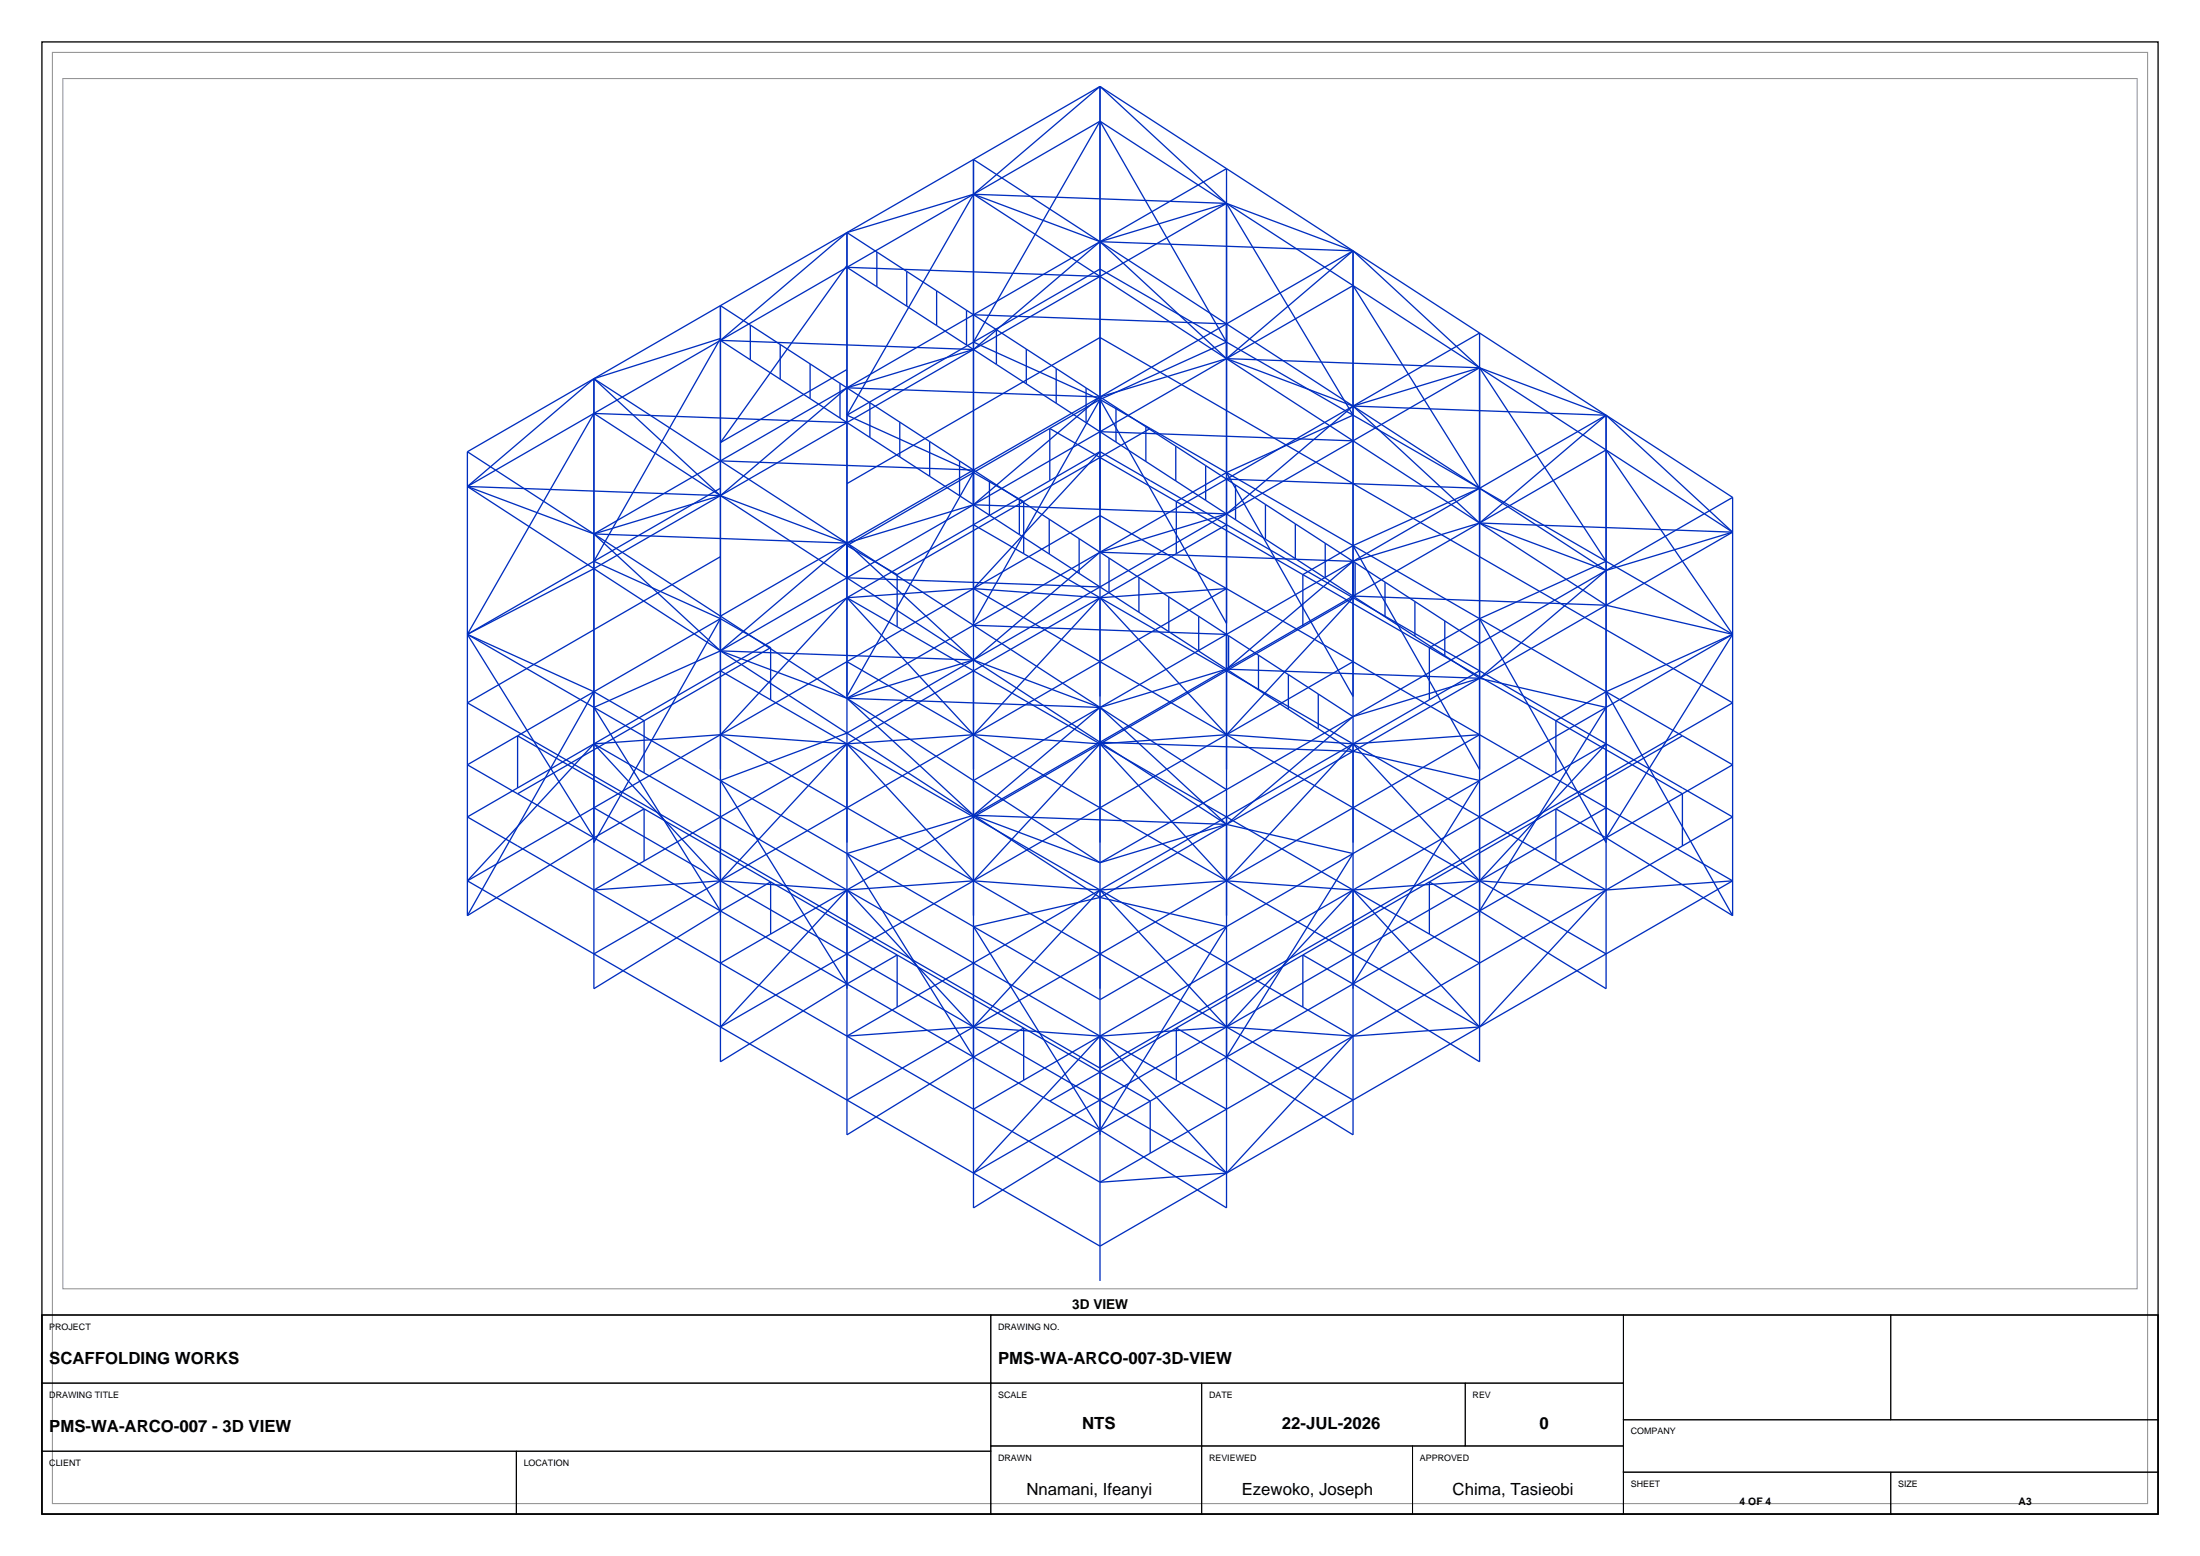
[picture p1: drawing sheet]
<svg xmlns="http://www.w3.org/2000/svg" width="420mm" height="297mm" viewBox="0 0 420 297" stroke-linecap="round" stroke-linejoin="round" font-family="sans-serif">
<path d="M8 8h404v281h-404zM8 251h404v38h-404z" fill="none" stroke="#000" stroke-width=".25"/>
<path d="M10 10h400v277h-400zM12 15h396v231h-396z" fill="none" stroke="#8c8c8c" stroke-width=".19"/>
<g fill="none" stroke="#002ebf" stroke-width=".25">
<path d="M210 16.5v228M210 16.5l-24.2 13.9M210 16.5l120.8 78.4M210 16.5l-24.2 20.6M210 16.5l24.2 22.3M185.8 30.4v200.2l24.2-14.9M185.8 30.4l-24.1 14M185.8 37.1l-24.1 13.9M185.8 37.1l-24.1 42.1M185.8 37.1l120.8 78.4M185.8 30.4l120.8 78.5M185.8 37.1l-24.1 7.3"/>
<path d="M185.8 37.1l24.2 9M185.8 37.1l48.4 1.7M210 23.1l-24.2 14M210 23.1l120.8 78.5M210 23.1l24.2 42.2-24.2 11M210 23.1l-24.2 42.2M234.2 38.8l24.1 40.4M234.2 38.8l-24.2 14M234.2 38.8l-24.2 7.3M234.2 38.8l24.1 9.1M137.5 58.3v144.4l24.2-14.9M137.5 58.3l-24.1 14"/>
<path d="M137.5 58.3l40 26M161.7 44.4v172.2l24.1-14.8M161.7 44.4l-24.2 13.9M161.7 51l-24.2 14M161.7 44.4l120.8 78.4M161.7 51l120.8 78.5M161.7 50.7l-24.2 33.8 24.2-14M161.7 44.4l-24.2 20.6M161.7 51l48.3 1.8M167.4 48.1v6.6M173.1 51.8v6.6M178.8 55.5v6.6"/>
<path d="M184.5 59.2v6.6M210 46.1l24.2-13.9v198.4l-24.2-14.9M210 46.1l-24.2 14M210 52.8l-24.2 13.9M210 46.1l-24.2 20.6M210 46.1l24.2 22.4M210 46.1l48.3 1.8M258.3 47.9v168.7l-24.1-14.8M258.3 47.9l-24.1 13.9M258.3 47.9l-24.1 20.6M258.3 47.9l24.2 22.3M113.4 72.3v116.4l24.1-14.8"/>
<path d="M113.4 72.3l-24.2 13.9M113.4 78.9l-24.2 14M113.4 78.9l-24.2 42.2M113.4 72.3l24.1-7.7-24.1 42.5M113.4 72.3l120.8 78.4M113.4 78.9l120.8 78.5M113.4 72.3l-24.2 20.6M113.4 72.3l24.1 22.3M113.4 78.9l48.3 1.8M137.5 65l-24.1 13.9M137.5 65l120.8 78.4M137.5 65l48.3 1.7"/>
<path d="M143.2 62v6.7M148.9 65.7v6.7M154.7 69.5v6.6M160.4 73.2v6.6M161.7 79.2l24.1 11M161.7 74l-24.2 14M161.7 74l-24.2 20.6M161.7 74l48.3 1.8M166.1 76.9v6.6M185.8 65.3l-24.1 13.9M185.8 65.3l24.2-13.9 48.3 27.8M185.8 65.3l24.2 11"/>
<path d="M185.8 60.1l-24.1 13.9M185.8 66.7l-24.1 14M185.8 66.7l-24.1 7.3M185.8 60.1l48.4 1.7M190.2 62.9v6.7M195.9 66.6v6.7M201.6 70.3v6.7M207.3 74v6.7M210 76.3l-24.2 13.9M210 76.3l24.2 13.9M210 76.3l24.2 42.7M210 76.3l-24.2 42.7"/>
<path d="M210 75.8l-24.2 13.9M210 75.8l-24.2 20.5M213.1 77.7v6.7M234.2 68.5l24.1-14 24.2 38.7M234.2 61.8l-24.2 14M234.2 68.5l-24.2 13.9M234.2 68.5l-24.2 7.3M234.2 68.5l24.1 9M234.2 68.5l48.3 1.7M258.3 79.2l72.5 41.9M258.3 79.2l-24.1 11M258.3 77.5l24.2-13.9v139.1l-24.2-14.9"/>
<path d="M258.3 77.5l-24.1 14M258.3 77.5l-24.1 20.6M258.3 77.5l24.2 22.3M258.3 77.5l48.3 1.8M282.5 70.2l24.1 36.9-24.1 11M282.5 70.2l-24.2 13.9M282.5 70.2l-24.2 7.3M282.5 70.2l24.1 9.1M306.6 79.3v109.4l-24.1-14.8M306.6 79.3l-24.1 13.9M306.6 79.3l-24.1 20.5M306.6 79.3l24.2 22.3"/>
<path d="M89.2 86.2v88.6M89.2 92.9l120.8 78.4M89.2 86.2l120.8 78.5M89.2 92.9l24.2 9M89.2 92.9l48.3 1.7M137.5 93.2l-24.1 13.9M137.5 94.6l-24.1 13.9-24.2 12.6M137.5 88l-24.1 13.9M137.5 94.6l-24.1 7.3M137.5 94.6l24.2 9.1M137.5 88l48.3 1.7M161.7 92.3l48.3-27.9 120.8 69.8-120.8 69.7-120.8-69.7 48.3-27.9"/>
<path d="M161.7 80.7l-24.2 13.9M171.8 80.6v6.6M177.5 84.3l80.8 52.5M177.5 84.3v6.6M183.2 88v6.6M185.8 90.2l-24.1 13.9 9.6 5.6M185.8 90.2l9.6 5.5M185.8 90.2l-24.1 42.7M185.8 89.7l-24.1 14M185.8 96.3l-24.1 14M185.8 96.3l-24.1 7.4M185.8 96.3l48.4 1.8"/>
<path d="M188.9 91.7v6.6M194.6 95.4v6.6M195.4 95.7v10M195.4 95.7l-24.1 14M200.3 99.1v6.6M200.4 91.7v-9.9l120.8 69.7M200.4 91.7l-14.6 8.5M210 86.2l72.5 41.8M210 86.2l-24.2 26.1M210 86.2l-9.6 5.5M210 82.4l-24.2 13.9M210 82.4l48.3 1.7"/>
<path d="M218.8 81.5v6.6M219.6 81.8l-24.2 13.9M224.5 85.2v6.6M230.2 88.9v6.6M234.2 90.2l-9.6 5.5v10M234.2 90.2l96.6 55.8-9.6 5.5M234.2 90.2l24.1 42.7M234.2 91.5l-24.2 13.9M234.2 98.1l-24.2 13.9M234.2 98.1l-24.2 7.3M234.2 91.5l48.3 1.7M235.9 92.6v6.6"/>
<path d="M241.6 96.3v6.6M247.3 100v6.6M258.3 84.1l-24.1 14M282.5 93.2l-24.2 10.9M282.5 99.8l-24.2 14M282.5 99.8l24.1-13.9 24.2 35.2M282.5 93.2l-24.2 13.9M282.5 99.8l24.1 9.1M282.5 99.8l-24.2 7.3M282.5 99.8l48.3 1.8M330.8 94.9v79.9M330.8 94.9l-24.2 14"/>
<path d="M113.4 107.1l-24.2 14M113.4 107.1l24.1 11M113.4 101.9l24.1 22.3M113.4 101.9l48.3 1.8M137.5 118.1l-24.1 13.9M137.5 118.1l9.6 5.5M137.5 118.1l-24.1 42.7M161.7 114.1l-24.2 13.9M161.7 114.1l24.1 13.9M161.7 114.1l-24.2 26.1M161.7 114.1l24.1 26.1M161.7 103.7l-24.2 13.9"/>
<path d="M161.7 110.3l-24.2 13.9M161.7 103.7l-24.2 20.5M161.7 103.7l24.1 22.3M161.7 110.3l48.3 1.7M171.3 109.7v9.9M185.8 112.3l-24.1 14M185.8 112.3l24.2-13.9 120.8 69.7M185.8 112.3l24.2 14M185.8 100.2l-24.1 13.9M185.8 100.2l111.2 64.1M185.8 112.3l-24.1 1.8M185.8 112.3l24.2 1.8"/>
<path d="M185.8 119.3l-24.1 14M185.8 119.3l48.4 1.8M206 102.8v6.6M210 114.1l24.2-1.8-24.2 14M210 114.1l-24.2 13.9M210 114.1l-24.2 26.1M210 114.1l24.2 26.1M210 105.4l-24.2 13.9M210 112l-24.2 14M210 105.4l-24.2 20.6M210 105.4l48.3 1.7M211.7 106.5v6.7"/>
<path d="M217.4 110.2v6.7M223.1 113.9v6.7M228.8 117.6v6.7M234.2 100.2l-24.2 13.9M253 103.7v6.6M258.3 104.1l-9.6 5.6v9.9M258.3 104.1l24.2 42.8M258.3 107.1l-24.1 14M258.3 113.8l-24.1 13.9M258.3 107.1l-24.1 20.6M258.3 113.8l48.3 1.7M258.7 107.4v6.6"/>
<path d="M264.4 111.1v6.6M270.1 114.8v6.6M275.8 118.5v6.7M282.5 118.1l-9.6 5.5v10M282.5 118.1l24.1 42.7M306.6 108.9l-24.1 13.9M306.6 115.5l-24.1 14M306.6 115.5l24.2 5.6M306.6 108.9l-24.1 20.6M330.8 101.6l-24.2 13.9M330.8 101.6l-24.2 7.3M89.2 121.1l72.5 41.8"/>
<path d="M89.2 121.1l24.2 38.8M89.2 121.1l24.2 10.9M113.4 132l-14.6 8.4M113.4 132l9.6 5.6M113.4 132l-24.2 42.8M123 137.6v9.9M123 137.6l-24.2 13.9M137.5 128l-24.1 14M137.5 128l48.3 27.9M137.5 124.2l-24.1 10.8 24.1 38.9M137.5 124.2l24.2 9.1M137.5 124.2l48.3 1.8"/>
<path d="M147.1 123.6v10M147.1 123.6l-24.1 14M161.7 126.3l-24.2 13.9M161.7 126.3l48.3 27.9M161.7 133.3l24.1 22.3M161.7 133.3l48.3 1.7M185.8 128l-24.1 14M185.8 128l96.7 55.8M185.8 126l-24.1 13.9-24.2 9.1 24.2 38.8M185.8 126l-24.1 7.3M185.8 126l24.2 9M210 126.3l-24.2 13.9"/>
<path d="M210 126.3l96.6 55.8M210 135l-24.2 14M210 135l-24.2 20.6M210 135l24.2 22.4M234.2 121.1l-24.2 13.9M234.2 127.7l-24.2 14M234.2 127.7l-24.2 7.3M234.2 127.7l48.3 1.8M234.5 121.3v6.7M240.3 125.1v6.6M246 128.8v6.6M251.7 132.5v6.6"/>
<path d="M258.3 126.3l-24.1 13.9M258.3 136.8l-24.1 13.9M258.3 136.8l-24.1 20.6M272.9 133.6l-14.6 8.4M282.5 128l48.3 27.9-24.2 14M282.5 128l-9.6 5.6M282.5 122.8l-24.2 14M282.5 129.5l-24.2 13.9M282.5 129.5l24.1 5.5M282.5 129.5l-24.2 7.3M306.6 132l-9.6 5.6v9.9M306.6 135l-24.1 14"/>
<path d="M306.6 132l24.2 42.8M306.6 135l-24.1 38.9M330.8 121.1l-24.2 13.9M330.8 121.1l-24.2 10.9M330.8 121.1l-24.2 38.8M98.8 140.4v10M98.8 150.4l-9.6 5.5 96.6 55.8M98.8 140.4l-9.6 5.6 24.2 13.9M98.8 140.4l48.3 27.9M113.4 159.9l9.6-5.5v9.9M113.4 154.2l-24.2 13.9M113.4 154.2l96.6 55.8"/>
<path d="M113.4 142l72.4 41.8M113.4 159.9l96.6 55.8M113.4 159.9l-24.2 14.9M113.4 142l-24.2 26.1M113.4 142l24.1 26.1M113.4 142l-14.6 8.4M137.5 140.2l-24.1 14M137.5 140.2l72.5 41.9M137.5 140.2l-24.1 1.8M137.5 140.2l24.2 1.8M161.7 142l-38.7 22.3M161.7 142l-24.2 26.1"/>
<path d="M161.7 142l24.1 26.1M185.8 140.2l-48.3 27.9M185.8 155.9l-24.1 14M185.8 155.9l72.5 41.9M185.8 155.6l-24.1 7.3M185.8 140.2l-24.1 1.8M185.8 140.2l24.2 1.8M185.8 155.6l24.2 9.1M185.8 155.6l48.4 1.8M210 154.2l-24.2 13.9M210 154.2l72.5 41.8M210 142l-24.2 13.9"/>
<path d="M210 142l-24.2 26.1M210 142l24.2 26.1M210 141.7l-24.2 13.9M210 141.7l48.3 1.7M234.2 140.2l-24.2 14M234.2 140.2l24.1-26.1-48.3 27.9M234.2 150.7l-24.2 14M234.2 157.4l-24.2 13.9M234.2 140.2l-24.2 1.8M234.2 140.2l24.1 1.8M234.2 157.4l24.1 5.5M234.2 157.4l-24.2 7.3"/>
<path d="M258.3 142l24.2-1.8-48.3 27.9M258.3 142l-48.3 27.9M258.3 143.4l-24.1 14M258.3 142l-24.1 26.1M258.3 142l24.2 26.1M258.3 143.4l24.2 5.6M282.5 149l-24.2 13.9M282.5 149l-24.2 38.8M297 154.4v9.9M297 154.4l-24.1 13.9M297 154.4l9.6 5.5M306.6 154.2l-24.1 13.9"/>
<path d="M306.6 159.9l-24.1 14M306.6 159.9l24.2 14.9M321.2 140.4l-24.2 14M321.2 151.5v10M321.2 151.5l-14.6 8.4M89.2 168.1l24.2 14M123 164.3l-9.6 5.6 24.1-1.8M137.5 168.1l-24.1 14M137.5 168.1l24.2 1.8M147.1 168.3v10M147.1 168.3l72.5 41.9M147.1 168.3l-9.6 5.6"/>
<path d="M161.7 169.9l-24.2 13.9M161.7 162.9l48.3 27.9 24.2-13.9M161.7 162.9l24.1 38.9M161.7 169.9l24.1 26.1M185.8 168.1l-48.3 27.9 24.2-26.1M185.8 168.1l-24.1 1.8M185.8 168.1l24.2 1.8M210 169.9l-24.2 13.9M210 171.3l-24.2 5.6 24.2 38.8M210 169.9l-24.2 26.1M210 169.9l24.2 26.1M210 171.3l24.2 5.6"/>
<path d="M234.2 168.1l-24.2 14M234.2 168.1l-24.2 1.8M234.2 168.1l24.1 1.8M234.2 176.9l-24.2 38.8M258.3 169.9l-48.3 27.9M258.3 162.9l-24.1 14M258.3 169.9l-24.1 26.1M258.3 169.9l24.2 26.1M258.3 162.9l-24.1 38.9M272.9 168.3v10M272.9 168.3l-24.2 14M272.9 168.3l9.6 5.6"/>
<path d="M282.5 168.1l-48.3 27.9M282.5 168.1l24.1-26.1-48.3 27.9M282.5 173.9l-24.2 13.9M282.5 168.1l-24.2 1.8M282.5 168.1l24.1 1.8M297 164.3l9.6 5.6M306.6 169.9l-24.1 13.9M306.6 169.9l-24.1 26.1M330.8 168.1l-24.2 14M330.8 168.1l-24.2 1.8M113.4 182.1l96.6 55.8 24.2-14M161.7 187.8l9.6-5.5v9.9"/>
<path d="M171.3 192.2l-9.6 5.6 24.1-1.8M185.8 196l-24.1 14M185.8 183.8l-14.5 8.4M185.8 183.8l48.4 27.9M185.8 196l24.2 1.8M210 197.8l-24.2 26.1 24.2-13.9M210 182.1l-24.2 13.9M210 182.1l48.3 27.9M210 197.8l-14.6 8.4M210 197.8l24.2 26.1M224.6 196.2v10M224.6 196.2l-24.2 14"/>
<path d="M224.6 196.2l9.6 5.6M234.2 196l-24.2 14M234.2 196l-24.2 1.8M234.2 196l24.1 1.8M248.7 182.3v9.9M248.7 182.3l-24.1 13.9M248.7 182.3l9.6 5.5M258.3 197.8l-24.1 13.9M258.3 187.8l-24.1 14M258.3 197.8l-24.1 26.1M282.5 196l-24.2 14M282.5 183.8l-24.2 14"/>
<path d="M282.5 196l-24.2 1.8M306.6 182.1l-24.1 13.9M185.8 201.8l9.6-5.6v10M185.8 211.7l24.2 14M195.4 206.2l-9.6 5.5M210 210l24.2 13.9M219.6 210.2v9.9M219.6 210.2l-9.6 5.5M234.2 211.7l-24.2 14M234.2 201.8l-14.6 8.4M258.3 210l-24.1 13.9M234.2 223.9l-24.2 1.8"/>
</g>
<g fill="none" stroke="#000" stroke-width=".19">
<path d="M8 251h181.2v13h-181.2zM189.2 251h120.7v13h-120.7zM309.9 251h51.1v20h-51.1zM361 251h51v20h-51zM8 264h181.2v13h-181.2zM8 277h90.6v12h-90.6zM98.6 277h90.6v12h-90.6zM189.2 264h40.2v12h-40.2zM189.2 276h40.2v13h-40.2zM229.4 264h50.3v12h-50.3zM229.4 276h40.3v13h-40.3zM269.7 276h40.2v13h-40.2z"/>
<path d="M279.7 264h30.2v12h-30.2zM309.9 271h102.1v10h-102.1zM309.9 281h51.1v8h-51.1zM361 281h51v8h-51z"/>
</g>
<g font-size="3.2">
<text x="9.4" y="260.3">SCAFFOLDING WORKS</text>
<text x="190.6" y="260.3">PMS-WA-ARCO-007-3D-VIEW</text>
<text x="9.4" y="273.3">PMS-WA-ARCO-007 - 3D VIEW</text>
<text x="206.6" y="272.8">NTS</text>
<text x="244.7" y="272.8">22-JUL-2026</text>
<text x="293.9" y="272.8">0</text>
<text x="196" y="285.4">Nnamani, Ifeanyi</text>
<text x="237.1" y="285.4">Ezewoko, Joseph</text>
<text x="277.3" y="285.4">Chima, Tasieobi</text>
</g>
<text font-size="2.6" x="204.7" y="249.8">3D VIEW</text>
<g font-size="2">
<text x="332.1" y="287.2">4 OF 4</text>
<text x="385.4" y="287.2">A3</text>
</g>
<g font-size="1.7">
<text x="9.4" y="253.8">PROJECT</text>
<text x="190.6" y="253.8">DRAWING NO.</text>
<text x="9.4" y="266.8">DRAWING TITLE</text>
<text x="190.6" y="266.8">SCALE</text>
<text x="230.8" y="266.8">DATE</text>
<text x="281.1" y="266.8">REV</text>
<text x="311.3" y="273.8">COMPANY</text>
<text x="9.4" y="279.8">CLIENT</text>
<text x="100" y="279.8">LOCATION</text>
<text x="190.6" y="278.8">DRAWN</text>
<text x="230.8" y="278.8">REVIEWED</text>
<text x="271.1" y="278.8">APPROVED</text>
<text x="311.3" y="283.8">SHEET</text>
<text x="362.4" y="283.8">SIZE</text>
</g>
</svg>
